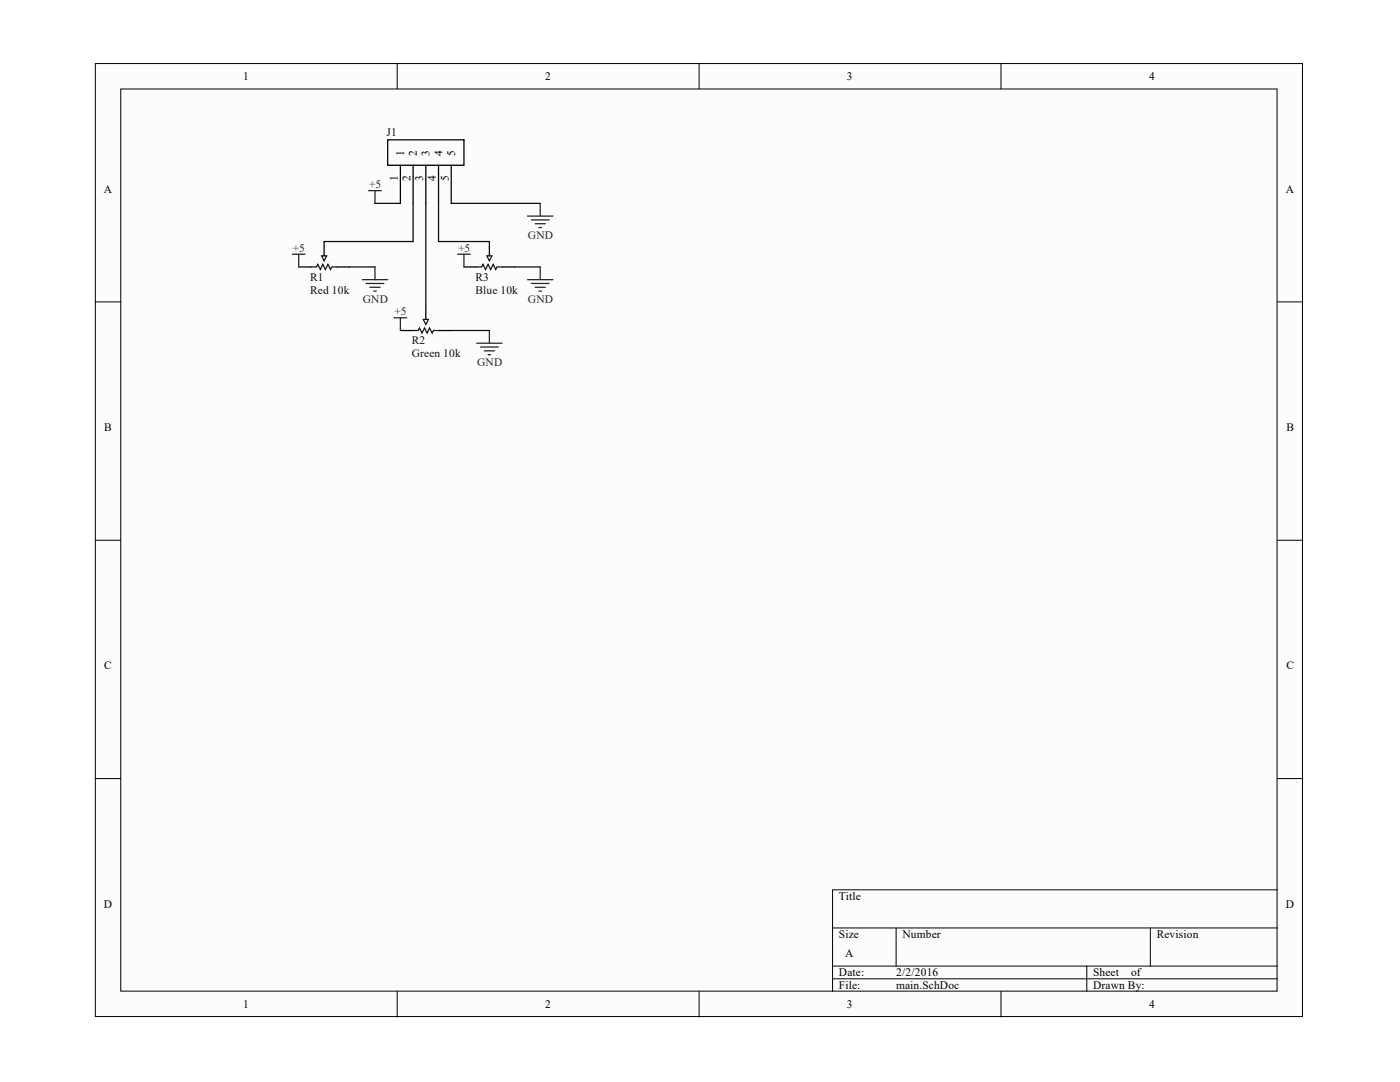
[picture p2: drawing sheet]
<svg xmlns="http://www.w3.org/2000/svg" width="279mm" height="216mm" viewBox="0 0 279 216" stroke-linecap="round" stroke-linejoin="round" font-family="sans-serif">
<g fill="#fcfcfc" stroke="#000" stroke-width=".2">
<path d="M19 12.7h240.9v190.1h-240.9z"/>
<path d="M24.1 17.8h230.8v180h-230.8z"/>
</g>
<g fill="none" stroke="#000" stroke-width=".2">
<path d="M79.3 12.7v5.1M139.5 12.7v5.1M199.8 12.7v5.1M19 60.2h5.1M254.9 60.2h5.1M19 107.8h5.1M254.9 107.8h5.1M19 155.4h5.1M254.9 155.4h5.1M254.9 177.6h-88.7v20.2M79.3 197.8v5.1M139.5 197.8v5.1"/>
<path d="M166.2 185.2h88.7M166.2 192.8h88.7M166.2 195.3h88.7M178.8 185.2v7.6M199.8 197.8v5.1M216.9 192.8v5M229.6 185.2v7.6"/>
</g>
<g fill="none" stroke="#000" stroke-width=".25">
<path d="M77.4 27.9h15.2v5.1h-15.2zM79.9 33v7.6M82.4 33v7.6M85 33v7.6M87.5 33v7.6M90.1 33v7.6M59.6 53.3h2.5M64.7 48.2v2.8M67.2 53.3h2.6M92.6 53.3h2.5M97.7 48.2v2.8M100.2 53.3h2.5"/>
<path d="M79.9 65.9h2.5M85 60.9v2.8M87.5 65.9h2.6"/>
</g>
<path d="M62.1 53.3h1.1l.2-.5 .5 1 .5-1 .5 1 .5-1 .6 1 .2-.5h1M64.2 51.1h1l-.5 .9zM95.1 53.3h1l.3-.5 .5 1 .5-1 .5 1 .5-1 .5 1 .3-.5h1M97.2 51.1h1l-.5 .9zM82.4 65.9h1.1l.2-.5 .5 1.1 .5-1.1 .5 1.1 .5-1.1 .5 1.1 .3-.6h1M84.5 63.7h1l-.5 1z" fill="none" stroke="#1c1c1c" stroke-width=".25"/>
<g fill="none" stroke="#262626" stroke-width=".25">
<path d="M73.6 38h2.5M74.8 38v2.6M58.3 50.7h2.6M59.6 50.7v2.6M72.3 55.8h5.1M73.1 56.6h3.5M73.8 57.3h2M74.6 58.1h.5M74.8 53.3v2.5M91.3 50.7h2.6M92.6 50.7v2.6M105.3 43.1h5"/>
<path d="M105.3 55.8h5M106 43.9h3.6M106 56.6h3.6M106.8 44.6h2M106.8 57.3h2M107.6 45.4h.5M107.6 58.1h.5M107.8 40.6v2.5M107.8 53.3v2.5M78.6 63.4h2.6M79.9 63.4v2.5M95.1 68.5h5.1"/>
<path d="M95.9 69.2h3.5M96.6 70h2.1M97.4 70.8h.5M97.7 65.9v2.6"/>
</g>
<path d="M69.8 53.3h5M74.8 40.6h5.1M82.4 40.6v7.6h-17.7M85 40.6v20.3M87.5 40.6v7.6h10.2M90.1 40.6h17.7M102.7 53.3h5.1M90.1 65.9h7.6" fill="none" stroke="#0e0e0e" stroke-width=".25"/>
<g font-size="2.3">
<text x="48.5" y="16">1</text>
<text x="108.8" y="16">2</text>
<text x="169" y="16">3</text>
<text x="229.3" y="16">4</text>
<text x="80.7" y="31.2" transform="rotate(-90 80.7 31.2)">1</text>
<text x="83.2" y="31.2" transform="rotate(-90 83.2 31.2)">2</text>
<text x="85.7" y="31.2" transform="rotate(-90 85.7 31.2)">3</text>
<text x="88.3" y="31.2" transform="rotate(-90 88.3 31.2)">4</text>
<text x="90.8" y="31.2" transform="rotate(-90 90.8 31.2)">5</text>
<text x="20.7" y="38.5">A</text>
<text x="79.4" y="36.2" transform="rotate(-90 79.4 36.2)">1</text>
<text x="81.9" y="36.2" transform="rotate(-90 81.9 36.2)">2</text>
<text x="84.5" y="36.2" transform="rotate(-90 84.5 36.2)">3</text>
<text x="87" y="36.2" transform="rotate(-90 87 36.2)">4</text>
<text x="89.5" y="36.2" transform="rotate(-90 89.5 36.2)">5</text>
<text x="256.6" y="38.5">A</text>
<text x="20.8" y="86.1">B</text>
<text x="256.7" y="86.1">B</text>
<text x="20.8" y="133.6">C</text>
<text x="256.7" y="133.6">C</text>
<text x="167.4" y="179.6">Title</text>
<text x="20.7" y="181.2">D</text>
<text x="256.6" y="181.2">D</text>
<text x="167.4" y="187.2">Size</text>
<text x="168.7" y="191">A</text>
<text x="180.1" y="187.2">Number</text>
<text x="230.8" y="187.2">Revision</text>
<text x="167.4" y="194.8">Date:</text>
<text x="167.4" y="197.3">File:</text>
<text x="178.8" y="194.8">2/2/2016</text>
<text x="178.8" y="197.3">main.SchDoc</text>
<text x="218.2" y="194.8">Sheet</text>
<text x="218.2" y="197.3">Drawn By:</text>
<text x="225.7" y="194.8">of</text>
<text x="48.5" y="201.1">1</text>
<text x="108.8" y="201.1">2</text>
<text x="169" y="201.1">3</text>
<text x="229.3" y="201.1">4</text>
</g>
<g font-size="2.3" fill="#0e0e0e">
<text x="77.1" y="27.1">J1</text>
<text x="61.9" y="56.1">R1</text>
<text x="61.9" y="58.6">Red 10k</text>
<text x="94.9" y="56.1">R3</text>
<text x="94.9" y="58.6">Blue 10k</text>
<text x="82.2" y="68.7">R2</text>
<text x="82.2" y="71.3">Green 10k</text>
</g>
<g font-size="2.3" fill="#262626">
<text x="73.6" y="37.5">+5</text>
<text x="105.4" y="47.7">GND</text>
<text x="58.4" y="50.2">+5</text>
<text x="91.4" y="50.2">+5</text>
<text x="72.4" y="60.4">GND</text>
<text x="78.7" y="62.9">+5</text>
<text x="105.4" y="60.4">GND</text>
<text x="95.2" y="73.1">GND</text>
</g>
</svg>
